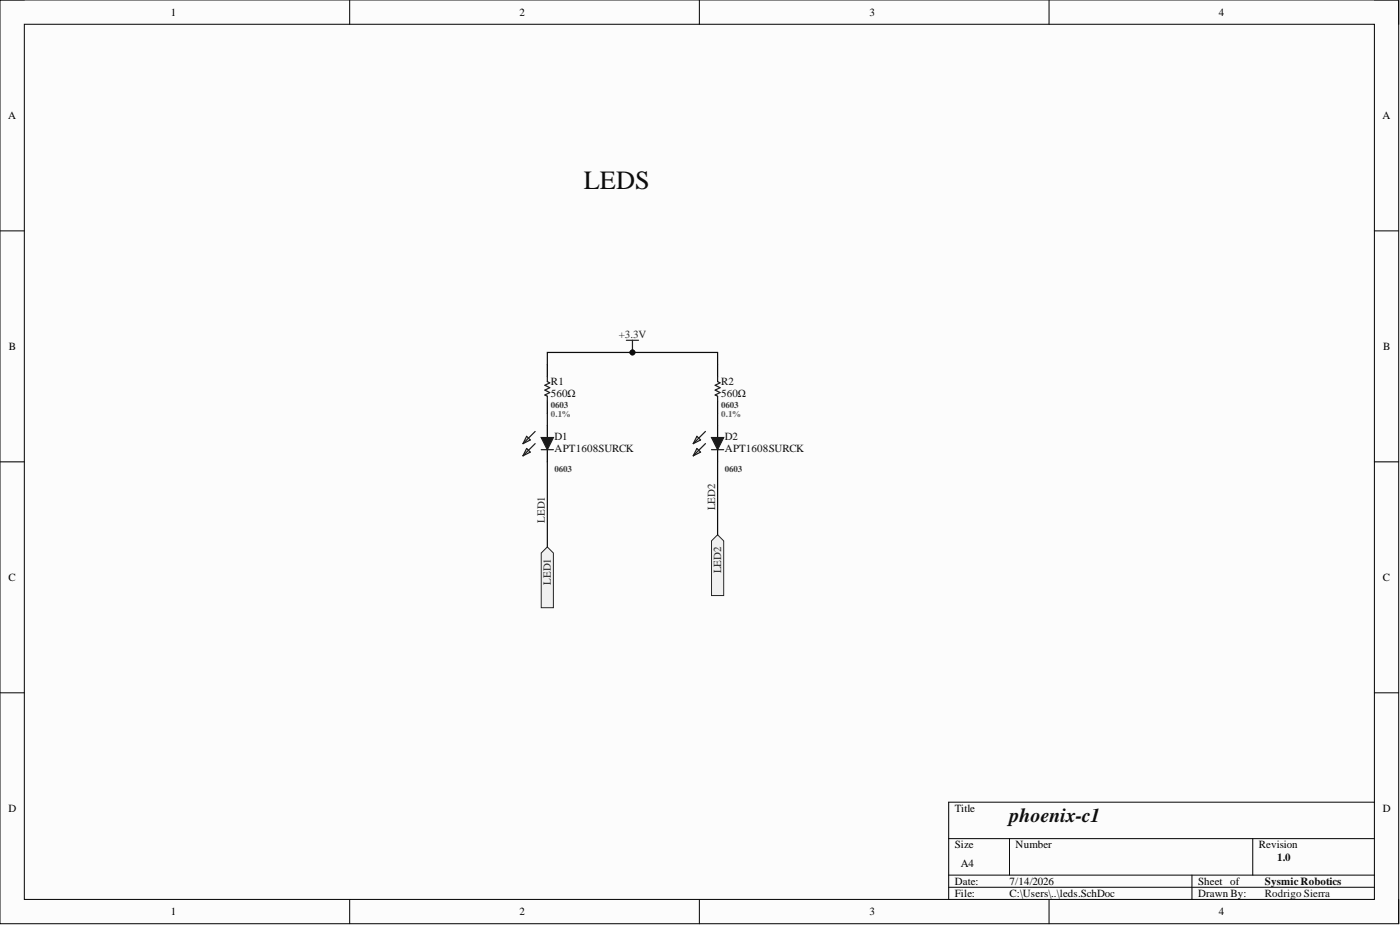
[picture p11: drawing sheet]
<svg xmlns="http://www.w3.org/2000/svg" width="292mm" height="193mm" viewBox="0 0 292 193" stroke-linecap="round" stroke-linejoin="round" font-family="sans-serif">
<path d="M0 0h291.8v192.7h-291.8z" fill-rule="evenodd" fill="#fcfcfc"/>
<path d="M0 0h291.8v192.7h-291.8z" fill="none" stroke="#000" stroke-width=".21"/>
<path d="M5.1 5.1h281.7v182.5h-281.7z" fill-rule="evenodd" fill="#fcfcfc"/>
<g fill="none" stroke="#000" stroke-width=".21">
<path d="M0 0h5.1M73 0v5.1M145.9 0v5.1M218.9 0v5.1M286.8 0h5v5.1M5.1 5.1h281.7v182.5h-281.7zM0 48.2h5.1M286.8 48.2h5M0 96.3h5.1M286.8 96.3h5M0 144.5h5.1M286.8 144.5h5"/>
<path d="M197.9 175h88.9M210.6 175v7.6M261.4 175v7.6M286.8 167.3h-88.9v20.3M73 187.6v5.1M145.9 187.6v5.1M197.9 182.6h88.9M197.9 185.1h88.9M218.9 187.6v5.1M248.7 182.6v5M291.8 187.6v5.1"/>
</g>
<path d="M130.7 71h2.5M132 71v2.5" fill="none" stroke="#262626" stroke-width=".25"/>
<circle cx="132" cy="73.5" r=".51" fill="#0e0e0e"/>
<circle cx="132" cy="73.5" r=".51" fill="none" stroke="#0e0e0e" stroke-width=".21"/>
<path d="M112.9 115.4l1.3-1.3 1.3 1.3v11.4h-2.6z" fill-rule="evenodd" fill="#f0f0f0"/>
<path d="M112.9 115.4l1.3-1.3 1.3 1.3v11.4h-2.6z" fill="none" stroke="#262626" stroke-width=".21"/>
<path d="M148.5 112.8l1.2-1.2 1.3 1.2v11.4h-2.5z" fill-rule="evenodd" fill="#f0f0f0"/>
<path d="M148.5 112.8l1.2-1.2 1.3 1.2v11.4h-2.5z" fill="none" stroke="#262626" stroke-width=".21"/>
<path d="M114.2 88.7v2.6M114.2 93.8v2.5" fill="none" stroke="#000" stroke-width=".25"/>
<path d="M112.9 93.8h2.6" fill="none" stroke="#1c1c1c" stroke-width=".25"/>
<path d="M112.9 91.3h2.6l-1.3 2.5z" fill="#1c1c1c"/>
<path d="M109.9 93.6l.7 .7-1.5 .8zM109.9 91l.7 .8-1.5 .7zM111.7 92.5l-2.6 2.6M111.7 90l-2.6 2.5M112.9 91.3h2.6l-1.3 2.5zM148.5 93.8h2.5" fill="none" stroke="#1c1c1c" stroke-width=".25"/>
<path d="M149.7 88.7v2.6M149.7 93.8v2.5" fill="none" stroke="#000" stroke-width=".25"/>
<path d="M148.5 91.3h2.5l-1.3 2.5z" fill="#1c1c1c"/>
<path d="M114.2 78.6v1l.5 .3-1 .5 1 .5-1 .5 1 .5-1 .5 .5 .3v1M149.7 78.6v1l.5 .3-1 .5 1 .5-1 .5 1 .5-1 .5 .5 .3v1M145.4 93.6l.8 .7-1.6 .8zM145.4 91l.8 .8-1.6 .7zM147.2 92.5l-2.6 2.6M147.2 90l-2.6 2.5M148.5 91.3h2.5l-1.3 2.5z" fill="none" stroke="#1c1c1c" stroke-width=".25"/>
<path d="M114.2 76.1v2.5M149.7 76.1v2.5M114.2 83.7v2.5M149.7 83.7v2.5" fill="none" stroke="#000" stroke-width=".25"/>
<path d="M114.2 76.1v-2.6h35.5v2.6M114.2 96.3v17.8M149.7 96.3v15.3" fill="none" stroke="#0e0e0e" stroke-width=".25"/>
<circle cx="132" cy="73.5" r=".51" fill="#0e0e0e"/>
<circle cx="132" cy="73.5" r=".51" fill="none" stroke="#0e0e0e" stroke-width=".21"/>
<path d="M114.2 86.2v2.5M149.7 86.2v2.5" fill="none" stroke="#0e0e0e" stroke-width=".25"/>
<text font-size="5.5" fill="#0e0e0e" x="121.8" y="39.4">LEDS</text>
<text font-size="4.1" fill="#0e0e0e" x="210.6" y="171.5">phoenix-c1</text>
<g font-size="2.3">
<text x="35.6" y="3.3">1</text>
<text x="108.4" y="3.3">2</text>
<text x="181.4" y="3.3">3</text>
<text x="254.3" y="3.3">4</text>
<text x="1.7" y="24.8">A</text>
<text x="288.4" y="24.8">A</text>
<text x="1.9" y="73">B</text>
<text x="288.6" y="73">B</text>
<text x="1.8" y="121.2">C</text>
<text x="288.5" y="121.2">C</text>
<text x="1.8" y="169.4">D</text>
<text x="199.2" y="169.4">Title</text>
<text x="288.5" y="169.4">D</text>
<text x="199.2" y="177">Size</text>
<text x="211.9" y="177">Number</text>
<text x="262.6" y="177">Revision</text>
<text x="199.2" y="184.6">Date:</text>
<text x="200.5" y="180.8">A4</text>
<text x="210.6" y="184.6">7/14/2026</text>
<text x="250" y="184.6">Sheet of</text>
<text x="35.6" y="190.9">1</text>
<text x="108.4" y="190.9">2</text>
<text x="181.4" y="190.9">3</text>
<text x="199.2" y="187.1">File:</text>
<text x="210.6" y="187.1">C:\Users\..\leds.SchDoc</text>
<text x="250" y="187.1">Drawn By:</text>
<text x="254.3" y="190.9">4</text>
</g>
<g font-size="2.3" fill="#262626">
<text x="129.1" y="70.5">+3.3V</text>
<text x="149.2" y="106.5" transform="rotate(-90 149.2 106.5)">LED2</text>
<text x="113.7" y="109" transform="rotate(-90 113.7 109)">LED1</text>
<text x="150.5" y="119.6" transform="rotate(-90 150.5 119.6)">LED2</text>
<text x="115" y="122" transform="rotate(-90 115 122)">LED1</text>
</g>
<g font-size="2.3" fill="#0e0e0e">
<text x="115" y="80.4">R1</text>
<text x="115" y="82.9">560Ω</text>
<text x="150.5" y="80.4">R2</text>
<text x="150.5" y="82.9">560Ω</text>
<text x="115.7" y="91.8">D1</text>
<text x="115.7" y="94.3">APT1608SURCK</text>
<text x="151.2" y="91.8">D2</text>
<text x="151.2" y="94.3">APT1608SURCK</text>
<text x="266.5" y="179.5">1.0</text>
<text x="263.9" y="184.6">Sysmic Robotics</text>
<text x="263.9" y="187.1">Rodrigo Sierra</text>
</g>
<g font-size="1.9" fill="#3c3c3c">
<text x="115" y="85">0603</text>
<text x="150.5" y="85">0603</text>
<text x="115.7" y="98.5">0603</text>
<text x="151.2" y="98.5">0603</text>
</g>
<g font-size="1.9" fill="#5f5f5f">
<text x="115" y="87.1">0.1%</text>
<text x="150.5" y="87.1">0.1%</text>
</g>
</svg>
